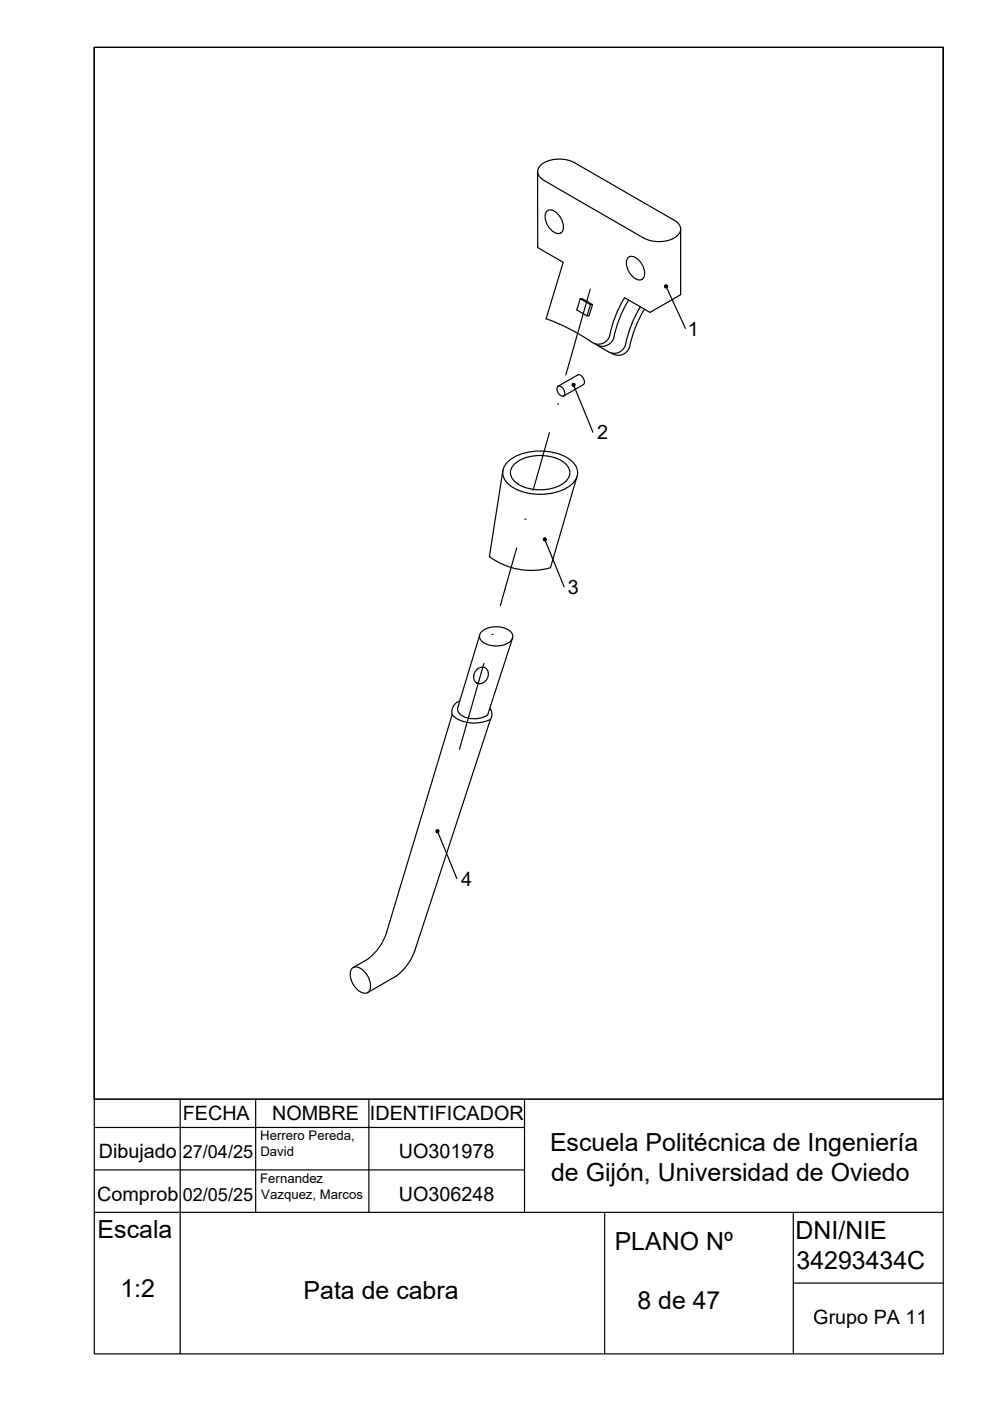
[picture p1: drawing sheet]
<svg xmlns="http://www.w3.org/2000/svg" width="210mm" height="297mm" viewBox="0 0 210 297" stroke-linecap="round" stroke-linejoin="round" font-family="sans-serif">
<!-- layer: dibujo -->
<g fill="none" stroke="#000" stroke-width=".25">
<path d="M114 36.4v16.1l5.4 3.1-3.6 12a42 42 0 0 1 9.4 4.8M114.7 34.9a6.8 6.8 0 0 1 7.1-.4l21.2 12.2a1.98 1.98 0 0 1 1.3 1.9 1.98 1.98 0 0 1-1.3 1.9 7.2 7.2 0 0 1-6.5 0l-21.2-12.2a1.93 1.93 0 0 1-.6-3.4zM115.8 44.9a1.38 1.38 0 0 1 2.2 .2 3.7 3.7 0 0 1 1.2 4 1.38 1.38 0 0 1-2.2-.2 3.7 3.7 0 0 1-1.2-4zM133 54.8a1.38 1.38 0 0 1 2.2 .2 3.7 3.7 0 0 1 1.2 3.9 1.38 1.38 0 0 1-2.2-.2 3.7 3.7 0 0 1-1.2-3.9zM144.3 48.6v13.9l-6.5 3.7-5.4-3.1a25 25 0 0 0-3.2 8.2 2.5 2.5 0 0 1-3.9 1.1M123 63.3l2.2 1.3-.7 2.4-2.2-1.3zM123 63.3h.5l2.1 1.3h-.4M125.6 64.6l-.7 2.4h-.4M133.3 63.6a28.7 28.7 0 0 0-3.4 8.5 2.58 2.58 0 0 1-3.2 1.1M135.8 65.1a29.5 29.5 0 0 0-3.4 8.6 2.5 2.5 0 0 1-3.5 .9l-2.8-1.7M136.6 65.6a25 25 0 0 0-3.1 8.1 2.52 2.52 0 0 1-3.9 1.1M106.6 99.7l-2.8 18.3"/>
<path d="M109.1 98.4a9.1 9.1 0 0 1 10.9 0 2.5 2.5 0 0 1-.7 4.2 9.4 9.4 0 0 1-10.2-.5 2.39 2.39 0 0 1 0-3.7zM118.3 81.9l4.2-2.4a1.4 1.4 0 0 1 1.2 2l-4.2 2.5M118.3 81.9a1.38 1.38 0 0 1 1.2 2.1 1.38 1.38 0 0 1-1.2-2.1zM122.3 101.1l-5.6 19.3a14.9 14.9 0 0 1-12.9-2.4M122.5 100.1a4.6 4.6 0 0 0-3.4-3.6 12.1 12.1 0 0 0-11 1.1 3.2 3.2 0 0 0 .1 5.4 11.9 11.9 0 0 0 12.8-.1 3.5 3.5 0 0 0 1.5-2.7M101.7 134.8l-4.6 15.2a2.11 2.11 0 0 0 2.1 2.2l2 .2a4.4 4.4 0 0 0 2.2-.8M102 134a5 5 0 0 1 6.4 0 1.56 1.56 0 0 1-1 2.5 5.1 5.1 0 0 1-5.4-.7 1.3 1.3 0 0 1 0-1.8zM108.7 135.3l-5.3 16.3M95.9 151.5l-13.9 46.1a11.3 11.3 0 0 1-4.1 5.8l-3 1.8M95.9 151.5a7 7 0 0 0 7.6 1.3l.5-.3M97.5 148.6a2.41 2.41 0 0 0-1.6 2.9M101 142.1a1.43 1.43 0 0 1 1.9-.5 1.43 1.43 0 0 1 .6 1.9 1.61 1.61 0 0 1-1.2 1.3 1.61 1.61 0 0 1-1.7-.6 2.01 2.01 0 0 1 .4-2.1z"/>
<path d="M103.9 150.2a2.04 2.04 0 0 1 .1 2.3M104 152.5l-16 48.9M74.6 205.4a1.71 1.71 0 0 1 2.5 .4 3.8 3.8 0 0 1 1.1 4.4 1.71 1.71 0 0 1-2.5-.4 3.8 3.8 0 0 1-1.1-4.4zM88 201.4a11.3 11.3 0 0 1-4 5.5l-6.1 3.6"/>
</g>
<!-- layer: Auxiliares -->
<path d="M125.1 61.3l-5.1 18.2M116.5 91.7l-3.5 12.3M118.2 85.6h.1M109.5 116.2l-3.4 12.2M111.3 110.1h.1M104.3 134.5h.1M102.6 140.6l-5.2 18.2" fill="none" stroke="#000" stroke-width=".25"/>
<!-- layer: Cotas -->
<g fill="#000" stroke="#000" stroke-width=".21">
<path d="M141.1 60.5l.1 .2zM121.5 81.4l.1 .2zM115.4 114.1l.1 .2zM92.7 176l.1 .2z"/>
<path d="M141 60.7h.2zM141 60.8l.2-.1zM141.2 60.7l-.1 .3z"/>
<path d="M141 60.6l.2 .1zM141 60.6l.2 .1zM141 60.6l.2 .1z"/>
<path d="M141.2 60.7l-.1 .3zM141.2 60.7l.1 .3zM141.2 60.7l.1 .3z"/>
<path d="M141.2 60.7l.3 .1zM141.2 60.7l.3 .1zM141.2 60.7h.3z"/>
<path d="M141.4 60.5l-.2 .2zM141.3 60.5l-.1 .2zM141.2 60.5v.2z"/>
<path d="M121.4 81.6h.2zM121.4 81.7l.2-.1zM121.4 81.8l.2-.2z"/>
<path d="M121.4 81.4l.2 .2zM121.4 81.4l.2 .2zM121.4 81.5l.2 .1z"/>
<path d="M121.6 81.6l-.1 .2zM121.6 81.6l.1 .2zM121.6 81.6l.2 .2z"/>
<path d="M121.6 81.6l.2 .2zM121.6 81.6h.3zM121.6 81.6h.3z"/>
<path d="M121.8 81.4l-.2 .2zM121.7 81.4l-.1 .2zM121.6 81.3v.3z"/>
<path d="M115.2 114.3h.3zM115.3 114.4l.2-.1zM115.5 114.3l-.2 .2z"/>
<path d="M115.3 114.2l.2 .1zM115.3 114.2l.2 .1zM115.3 114.3h.2z"/>
<path d="M115.5 114.3v.3zM115.5 114.3v.3zM115.5 114.3l.2 .2z"/>
<path d="M115.5 114.3l.2 .2zM115.5 114.3h.2zM115.5 114.3h.2z"/>
<path d="M115.5 114.3h.2zM115.6 114.1l-.1 .2zM115.5 114.1v.2z"/>
<path d="M92.5 176.2h.3zM92.5 176.3l.3-.1zM92.8 176.2l-.2 .2z"/>
<path d="M92.6 176.1l.2 .1zM92.6 176.1l.2 .1zM92.5 176.1l.3 .1z"/>
<path d="M92.8 176.2v.3zM92.8 176.2v.3zM92.8 176.2l.1 .2z"/>
<path d="M92.8 176.2l.1 .2zM92.8 176.2h.2zM92.8 176.2h.2z"/>
<path d="M92.9 176.1l-.1 .1zM92.8 176v.2zM92.8 176v.2z"/>
</g>
<path d="M141.3 61l4 8.6M121.7 81.8l4 9.8M115.6 114.6l4 9.8M92.8 176.5l4.1 9.8" fill="none" stroke="#000" stroke-width=".25"/>
<!-- layer: Aristas -->
<path d="M20 233h180M20 239h91.2M38.2 233v54M54.2 233v24M78.2 233v24M111.2 233v24M20 257h180M20 248h91.2M128.2 257v30M168.2 257v30M168.2 272h31.8" fill="none" stroke="#000" stroke-width=".25"/>
<!-- layer: 0 -->
<path d="M20 10.1h180v276.9h-180zM20 233v-222.9h180v222.9" fill="none" stroke="#000" stroke-width=".25"/>
<!-- layer: dibujo -->
<path d="M20 10.1h180v222.9h-180z" fill="none" stroke="#000" stroke-width=".21"/>
<g font-size="5.3">
<text x="116.6" y="244">Escuela Politécnica de Ingeniería</text>
<text x="116.9" y="250.4">de Gijón, Universidad de Oviedo</text>
<text x="20.7" y="262.5">Escala</text>
<text x="168.7" y="262.6">DNI/NIE</text>
<text x="130.3" y="265">PLANO Nº</text>
<text x="168.9" y="269">34293434C</text>
<text x="25.5" y="275.1">1:2</text>
<text x="64.4" y="275.5">Pata de cabra</text>
<text x="135.1" y="277.6">8 de 47</text>
</g>
<g font-size="4.2">
<text x="145.9" y="71.1">1</text>
<text x="126.6" y="93.2">2</text>
<text x="120.4" y="125.9">3</text>
<text x="97.8" y="187.8">4</text>
<text x="38.8" y="237.5">FECHA</text>
<text x="57.7" y="237.5">NOMBRE</text>
<text x="78.4" y="237.5">IDENTIFICADOR</text>
<text x="20.9" y="245.6">Dibujado</text>
<text x="84.6" y="245.6">UO301978</text>
<text x="20.6" y="254.5">Comprob</text>
<text x="84.6" y="254.5">UO306248</text>
<text x="172.4" y="280.7">Grupo PA 11</text>
</g>
<g font-size="3.8">
<text x="38.7" y="245.6">27/04/25</text>
<text x="38.7" y="254.5">02/05/25</text>
</g>
<g font-size="2.8">
<text x="55.2" y="241.7">Herrero Pereda,</text>
<text x="55.2" y="245.1">David</text>
<text x="55.2" y="250.8">Fernandez</text>
<text x="55.4" y="254.2">Vazquez, Marcos</text>
</g>
</svg>
